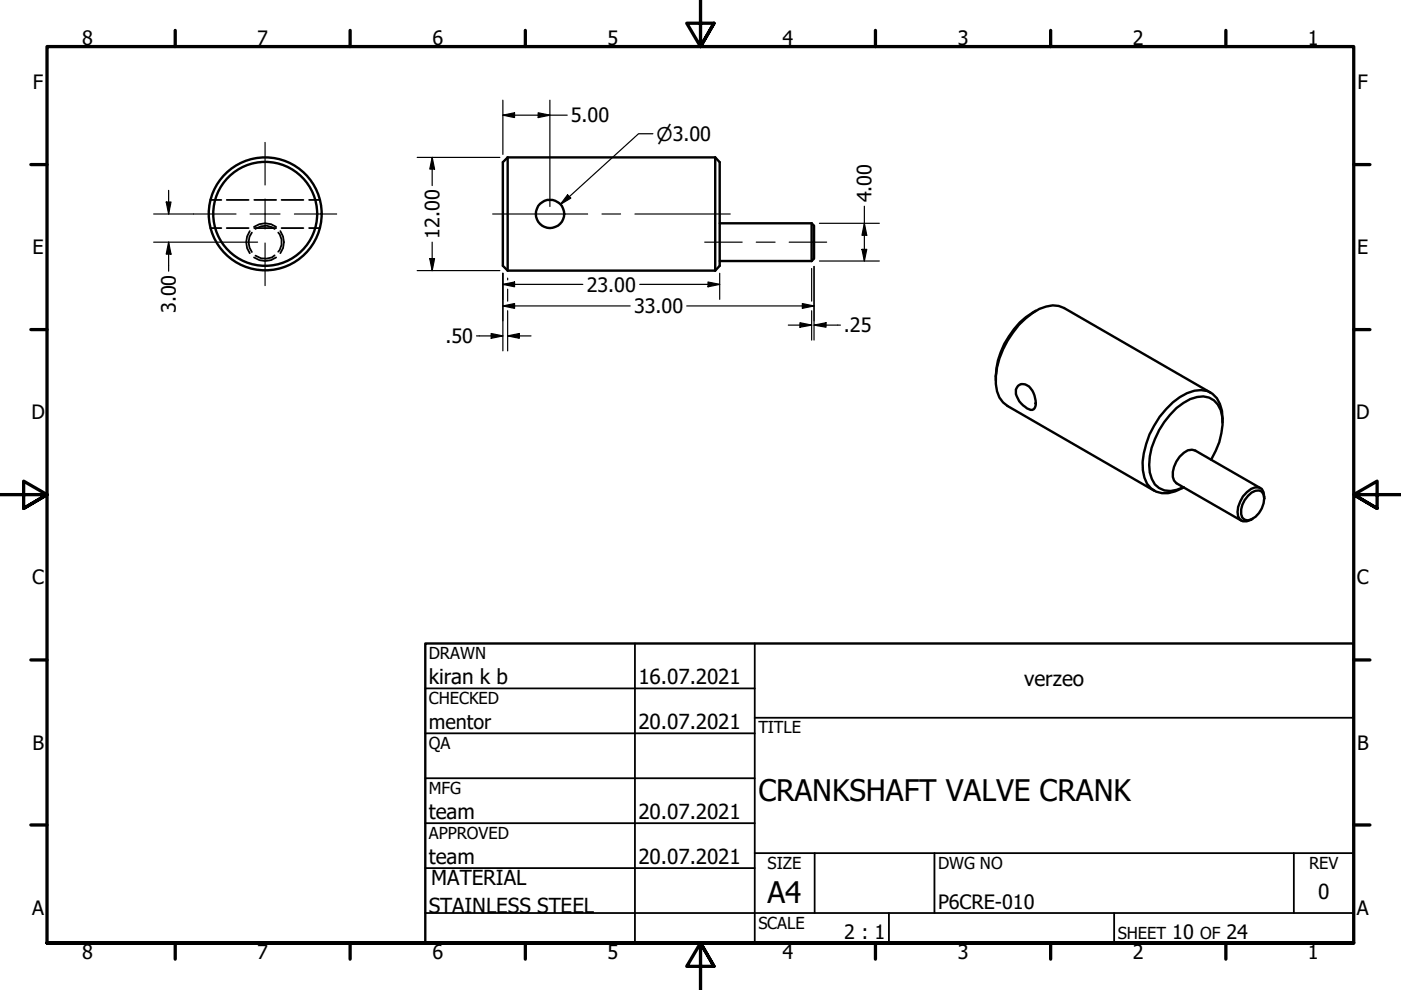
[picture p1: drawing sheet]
<svg xmlns="http://www.w3.org/2000/svg" width="297mm" height="210mm" viewBox="0 0 297 210" stroke-linecap="round" stroke-linejoin="round" font-family="sans-serif">
<!-- layer: Visible (ANSI) -->
<g fill="none" stroke="#000" stroke-width=".51">
<path d="M107.6 33.4v24M107.6 33.4l-1 1v22l1 1M107.6 33.4h44M151.6 33.4v24M151.6 33.4l1 1v22l-1 1M107.6 57.4h44M152.6 47.3h19.5M152.6 55.3h19.5M172.1 47.3l.5 .6v6.9l-.5 .5M172.1 47.3v8M219.6 65.9a17.2 17.2 0 0 0-8.5 14.7M215.8 81.8a2.01 2.01 0 0 1 3.1 1 4.2 4.2 0 0 1 .4 3.8 1.3 1.3 0 0 1-1.9-.3 4.3 4.3 0 0 1-2-3.7z"/>
<path d="M256.7 83.3l-31.1-18a5.6 5.6 0 0 0-5.3 .2 18.4 18.4 0 0 0-9.2 15.9 5.4 5.4 0 0 0 2.5 4.7l31.1 17.9M256.8 97.4a13.9 13.9 0 0 0 2-10.4 4.1 4.1 0 0 0-5-2.8 12 12 0 0 0-7 5.3 14.9 14.9 0 0 0-3 10.7 4.2 4.2 0 0 0 5.7 3.7l1.5-.6M259.2 89.6a7.3 7.3 0 0 0-2.2-6.1 5.4 5.4 0 0 0-5.3-.2 18.1 18.1 0 0 0-9.4 14.7 7 7 0 0 0 1.7 5.5 5 5 0 0 0 5.2 .7l1.8-.9M264.6 105.1a2.27 2.27 0 0 1 2.9-.9 3.3 3.3 0 0 1 0 3.6 4.2 4.2 0 0 1-2.9 2.5l-.7-.1a2.52 2.52 0 0 1-.5-3.2l.5-1zM267.2 103.5l-13.8-8-.7-.2a4.6 4.6 0 0 0-3.8 3.7 2.97 2.97 0 0 0 .5 3.5l13.8 7.9M268 105.7a2.05 2.05 0 0 0-1.1-2.4 3.7 3.7 0 0 0-3.4 2 5.3 5.3 0 0 0-1 4.2 1.71 1.71 0 0 0 2.7 .7l.4-.2"/>
<circle cx="56.2" cy="45.3" r="12"/>
<circle cx="56.2" cy="45.3" r="11"/>
<circle cx="116.6" cy="45.4" r="2.99"/>
</g>
<!-- layer: Hidden (ANSI) -->
<g fill="none" stroke="#000" stroke-width=".38">
<path d="M44.6 48.4h2.3M44.6 42.4h2.3M48.1 48.4h4.6M48.1 42.4h4.6M53 49a4 4 0 0 0 0 4.7M53.4 49.3a3.4 3.4 0 0 0 0 4.1M53.8 48.1a4 4 0 0 1 4.7 0M53.8 54.6a4 4 0 0 0 4.7 0M53.9 48.4h4.6M53.9 42.4h4.6M54.2 48.5a3.4 3.4 0 0 1 4 0M58.2 54.1a3.4 3.4 0 0 1-4 .1"/>
<path d="M59 49.3a3.1 3.1 0 0 1 0 4.1M59.4 49a4 4 0 0 1 0 4.7M59.7 48.4h4.6M59.7 42.4h4.6M65.5 48.4h2.3M65.5 42.4h2.3"/>
</g>
<!-- layer: Border (ANSI) -->
<g fill="none" stroke="#000" stroke-width=".7">
<path d="M148.5 -.1v10l-2.9-5h5.8l-2.9 5 2.9-5M37.1 6.4v3.5M74.2 6.4v3.5M111.4 6.4v3.5M185.6 6.4v3.5M222.8 6.4v3.5M259.9 6.4v3.5M6.5 34.9h3.5M287 34.9h3.4M6.5 69.9h3.5M287 69.9h3.4M0 104.9h10l-5-2.9v5.8l5-2.9-5 2.9"/>
<path d="M297 104.9h-10l5-2.9v5.8l-5-2.9 5 2.9M6.5 139.9h3.5M287 139.9h3.4M6.5 174.9h3.5M287 174.9h3.4M10 199.9v-190h277v190h-277h277M37.1 199.9v3.5M74.2 199.9v3.5M111.4 199.9v3.5M185.6 199.9v3.5M222.8 199.9v3.5M259.9 199.9v3.5"/>
<path d="M151.4 204.9l-2.9-5 2.9 5h-5.8l2.9-5v10"/>
</g>
<!-- layer: Title (ANSI) -->
<g fill="none" stroke="#000" stroke-width=".38">
<path d="M134.6 136.4v63.5M160 136.4v63.5M90.2 146h69.8M90.2 155.5h69.8M160 152.2h127M90.2 165h69.8M90.2 174.5h69.8M90.2 193.6h196.8M90.2 184.1h69.8M160 180.9h127M172.7 180.9v12.7M188.5 193.6v6.3"/>
<path d="M198.1 180.9v12.7M236.2 193.6v6.3M274.3 180.9v12.7"/>
</g>
<path d="M90.2 136.4h196.8v63.5h-196.8z" fill="none" stroke="#000" stroke-width=".51"/>
<!-- layer: Centerline (ANSI) -->
<path d="M104.5 45.4h20.1M127.6 45.4h4M134.6 45.4h20.2M149.4 51.3h8M160.3 51.3h4M167.3 51.3h8" fill="none" stroke="#000" stroke-width=".25"/>
<!-- layer: Center Mark (ANSI) -->
<path d="M56.2 30.2v9M41 45.4h9M53 45.4h6.4M56.2 42.2v6.3M56.2 51.5v9.1M62.4 45.4h9" fill="none" stroke="#000" stroke-width=".25"/>
<!-- layer: Dimension (ANSI) -->
<g fill="none" stroke="#000" stroke-width=".25">
<path d="M88.5 33.4h17.5M91.6 33.4l.5 2.4h-1zM91.6 33.4v5.9M106.6 24.4l2.5-.5v1zM106.6 21.2v11.5M106.6 24.4h13.7M114.1 23.9l2.5 .5-2.5 .5zM116.6 21.2v22.6M138.4 28.4h-3l-16.6 14.9M32.6 51.3h22M32.6 45.4h8.4M35.2 42.8h1.1l-.5 2.6z"/>
<path d="M35.8 51.3l.5 2.6h-1.1zM35.8 40.4v5M35.8 51.3v6.2M88.5 57.4h17.5M91.1 54.8h1l-.5 2.6zM91.6 51.3v6.1M106.6 57.9v16.5M107.6 59v.3M120.3 41.3l.7 .7-2.2 1.3zM150.1 59.8l2.5 .5-2.5 .5zM152.6 57.9v5.6M172.1 56.9v7"/>
<path d="M172.6 56.5v15.6M173.7 47.3h12.7M173.7 55.3h12.7M182.8 52.9h1l-.5 2.4zM183.3 47.3l.5 2.6h-1zM183.3 43.7v11.6M101 71.2h5.6M104.1 70.7l2.5 .5-2.5 .5zM106.6 64.9l2.5-.5v1zM106.6 60.3l2.5-.5v1zM106.6 64.9h27M106.6 60.3h17"/>
<path d="M107.6 71.2l2.5-.5v1zM107.6 71.2h5M107.6 61.3v2.6M107.6 65.9v8.5M135.6 60.3h17M145.6 64.9h27M167.1 68.9h5M169.6 68.4l2.5 .5-2.5 .5zM170.1 64.4l2.5 .5-2.5 .5zM172.1 65.9v6.2M172.6 68.9l2.5-.5v1zM172.6 68.9h5.6"/>
</g>
<g fill="#000">
<path d="M91.6 33.4l.5 2.4h-1z" fill-rule="evenodd"/>
<path d="M106.6 24.4l2.5-.5v1z" fill-rule="evenodd"/>
<path d="M114.1 23.9l2.5 .5-2.5 .5z" fill-rule="evenodd"/>
<path d="M35.2 42.8h1.1l-.5 2.6z" fill-rule="evenodd"/>
<path d="M35.8 51.3l.5 2.6h-1.1z" fill-rule="evenodd"/>
<path d="M91.1 54.8h1l-.5 2.6z" fill-rule="evenodd"/>
<path d="M106.6 60.3l2.5-.5v1z" fill-rule="evenodd"/>
<path d="M120.3 41.3l.7 .7-2.2 1.3z" fill-rule="evenodd"/>
<path d="M182.8 52.9h1l-.5 2.4z" fill-rule="evenodd"/>
<path d="M183.3 47.3l.5 2.6h-1z" fill-rule="evenodd"/>
<path d="M104.1 70.7l2.5 .5-2.5 .5z" fill-rule="evenodd"/>
<path d="M106.6 64.9l2.5-.5v1z" fill-rule="evenodd"/>
<path d="M107.6 71.2l2.5-.5v1z" fill-rule="evenodd"/>
<path d="M150.1 59.8l2.5 .5-2.5 .5z" fill-rule="evenodd"/>
<path d="M169.6 68.4l2.5 .5-2.5 .5z" fill-rule="evenodd"/>
<path d="M170.1 64.4l2.5 .5-2.5 .5z" fill-rule="evenodd"/>
<path d="M172.6 68.9l2.5-.5v1z" fill-rule="evenodd"/>
</g>
<g font-size="6.3">
<text x="160.8" y="169.8">CRANKSHAFT VALVE CRANK</text>
<text x="162.8" y="191.4">A4</text>
</g>
<g font-size="4.4">
<text x="90.9" y="145.1">kiran k b</text>
<text x="135.4" y="145.1">16.07.2021</text>
<text x="217.2" y="145.5">verzeo</text>
<text x="135.4" y="154.6">20.07.2021</text>
<text x="90.9" y="173.6">team</text>
<text x="135.4" y="173.6">20.07.2021</text>
<text x="90.9" y="183.2">team</text>
<text x="135.4" y="183.2">20.07.2021</text>
<text x="91.4" y="187.6">MATERIAL</text>
<text x="279.5" y="190.7">0</text>
<text x="90.9" y="193.5">STAINLESS STEEL</text>
</g>
<g font-size="4.2">
<text x="17.4" y="9.5">8</text>
<text x="54.5" y="9.5">7</text>
<text x="91.7" y="9.5">6</text>
<text x="128.8" y="9.5">5</text>
<text x="165.9" y="9.5">4</text>
<text x="203.1" y="9.5">3</text>
<text x="240.2" y="9.5">2</text>
<text x="277.3" y="9.5">1</text>
<text x="7" y="19">F</text>
<text x="287.8" y="19">F</text>
<text x="121" y="25.9">5.00</text>
<text x="184.8" y="42.9" transform="rotate(-90 184.8 42.9)">4.00</text>
<text x="6.9" y="53.9">E</text>
<text x="93.2" y="50.6" transform="rotate(-90 93.2 50.6)">12.00</text>
<text x="287.7" y="53.9">E</text>
<text x="124.4" y="61.8">23.00</text>
<text x="37.3" y="66.4" transform="rotate(-90 37.3 66.4)">3.00</text>
<text x="134.4" y="66.4">33.00</text>
<text x="178.9" y="70.5">.25</text>
<text x="94.4" y="72.7">.50</text>
<text x="6.7" y="88.9">D</text>
<text x="287.5" y="88.9">D</text>
<text x="6.8" y="123.9">C</text>
<text x="287.7" y="123.9">C</text>
<text x="90.9" y="154.7">mentor</text>
<text x="6.9" y="158.9">B</text>
<text x="287.7" y="158.9">B</text>
<text x="6.8" y="193.9">A</text>
<text x="198.9" y="192.8">P6CRE-010</text>
<text x="287.7" y="193.9">A</text>
<text x="17.4" y="203.4">8</text>
<text x="54.5" y="203.4">7</text>
<text x="91.7" y="203.4">6</text>
<text x="128.8" y="203.4">5</text>
<text x="165.9" y="203.4">4</text>
<text x="179" y="199.2">2 : 1</text>
<text x="203.1" y="203.4">3</text>
<text x="240.2" y="203.4">2</text>
<text x="248.5" y="199.1">10</text>
<text x="260" y="199.1">24</text>
<text x="277.3" y="203.4">1</text>
</g>
<text font-size="4" x="139.2" y="29.8">⌀3.00</text>
<g font-size="3.5">
<text x="90.9" y="139.7">DRAWN</text>
<text x="90.9" y="149.3">CHECKED</text>
<text x="160.8" y="155.5">TITLE</text>
<text x="90.9" y="158.8">QA</text>
<text x="90.9" y="168.3">MFG</text>
<text x="90.9" y="177.8">APPROVED</text>
<text x="162.8" y="184.2">SIZE</text>
<text x="198.9" y="184.2">DWG NO</text>
<text x="277.6" y="184.2">REV</text>
<text x="160.8" y="196.9">SCALE</text>
<text x="237" y="199.1">SHEET</text>
<text x="254.4" y="199.1">OF</text>
</g>
</svg>
